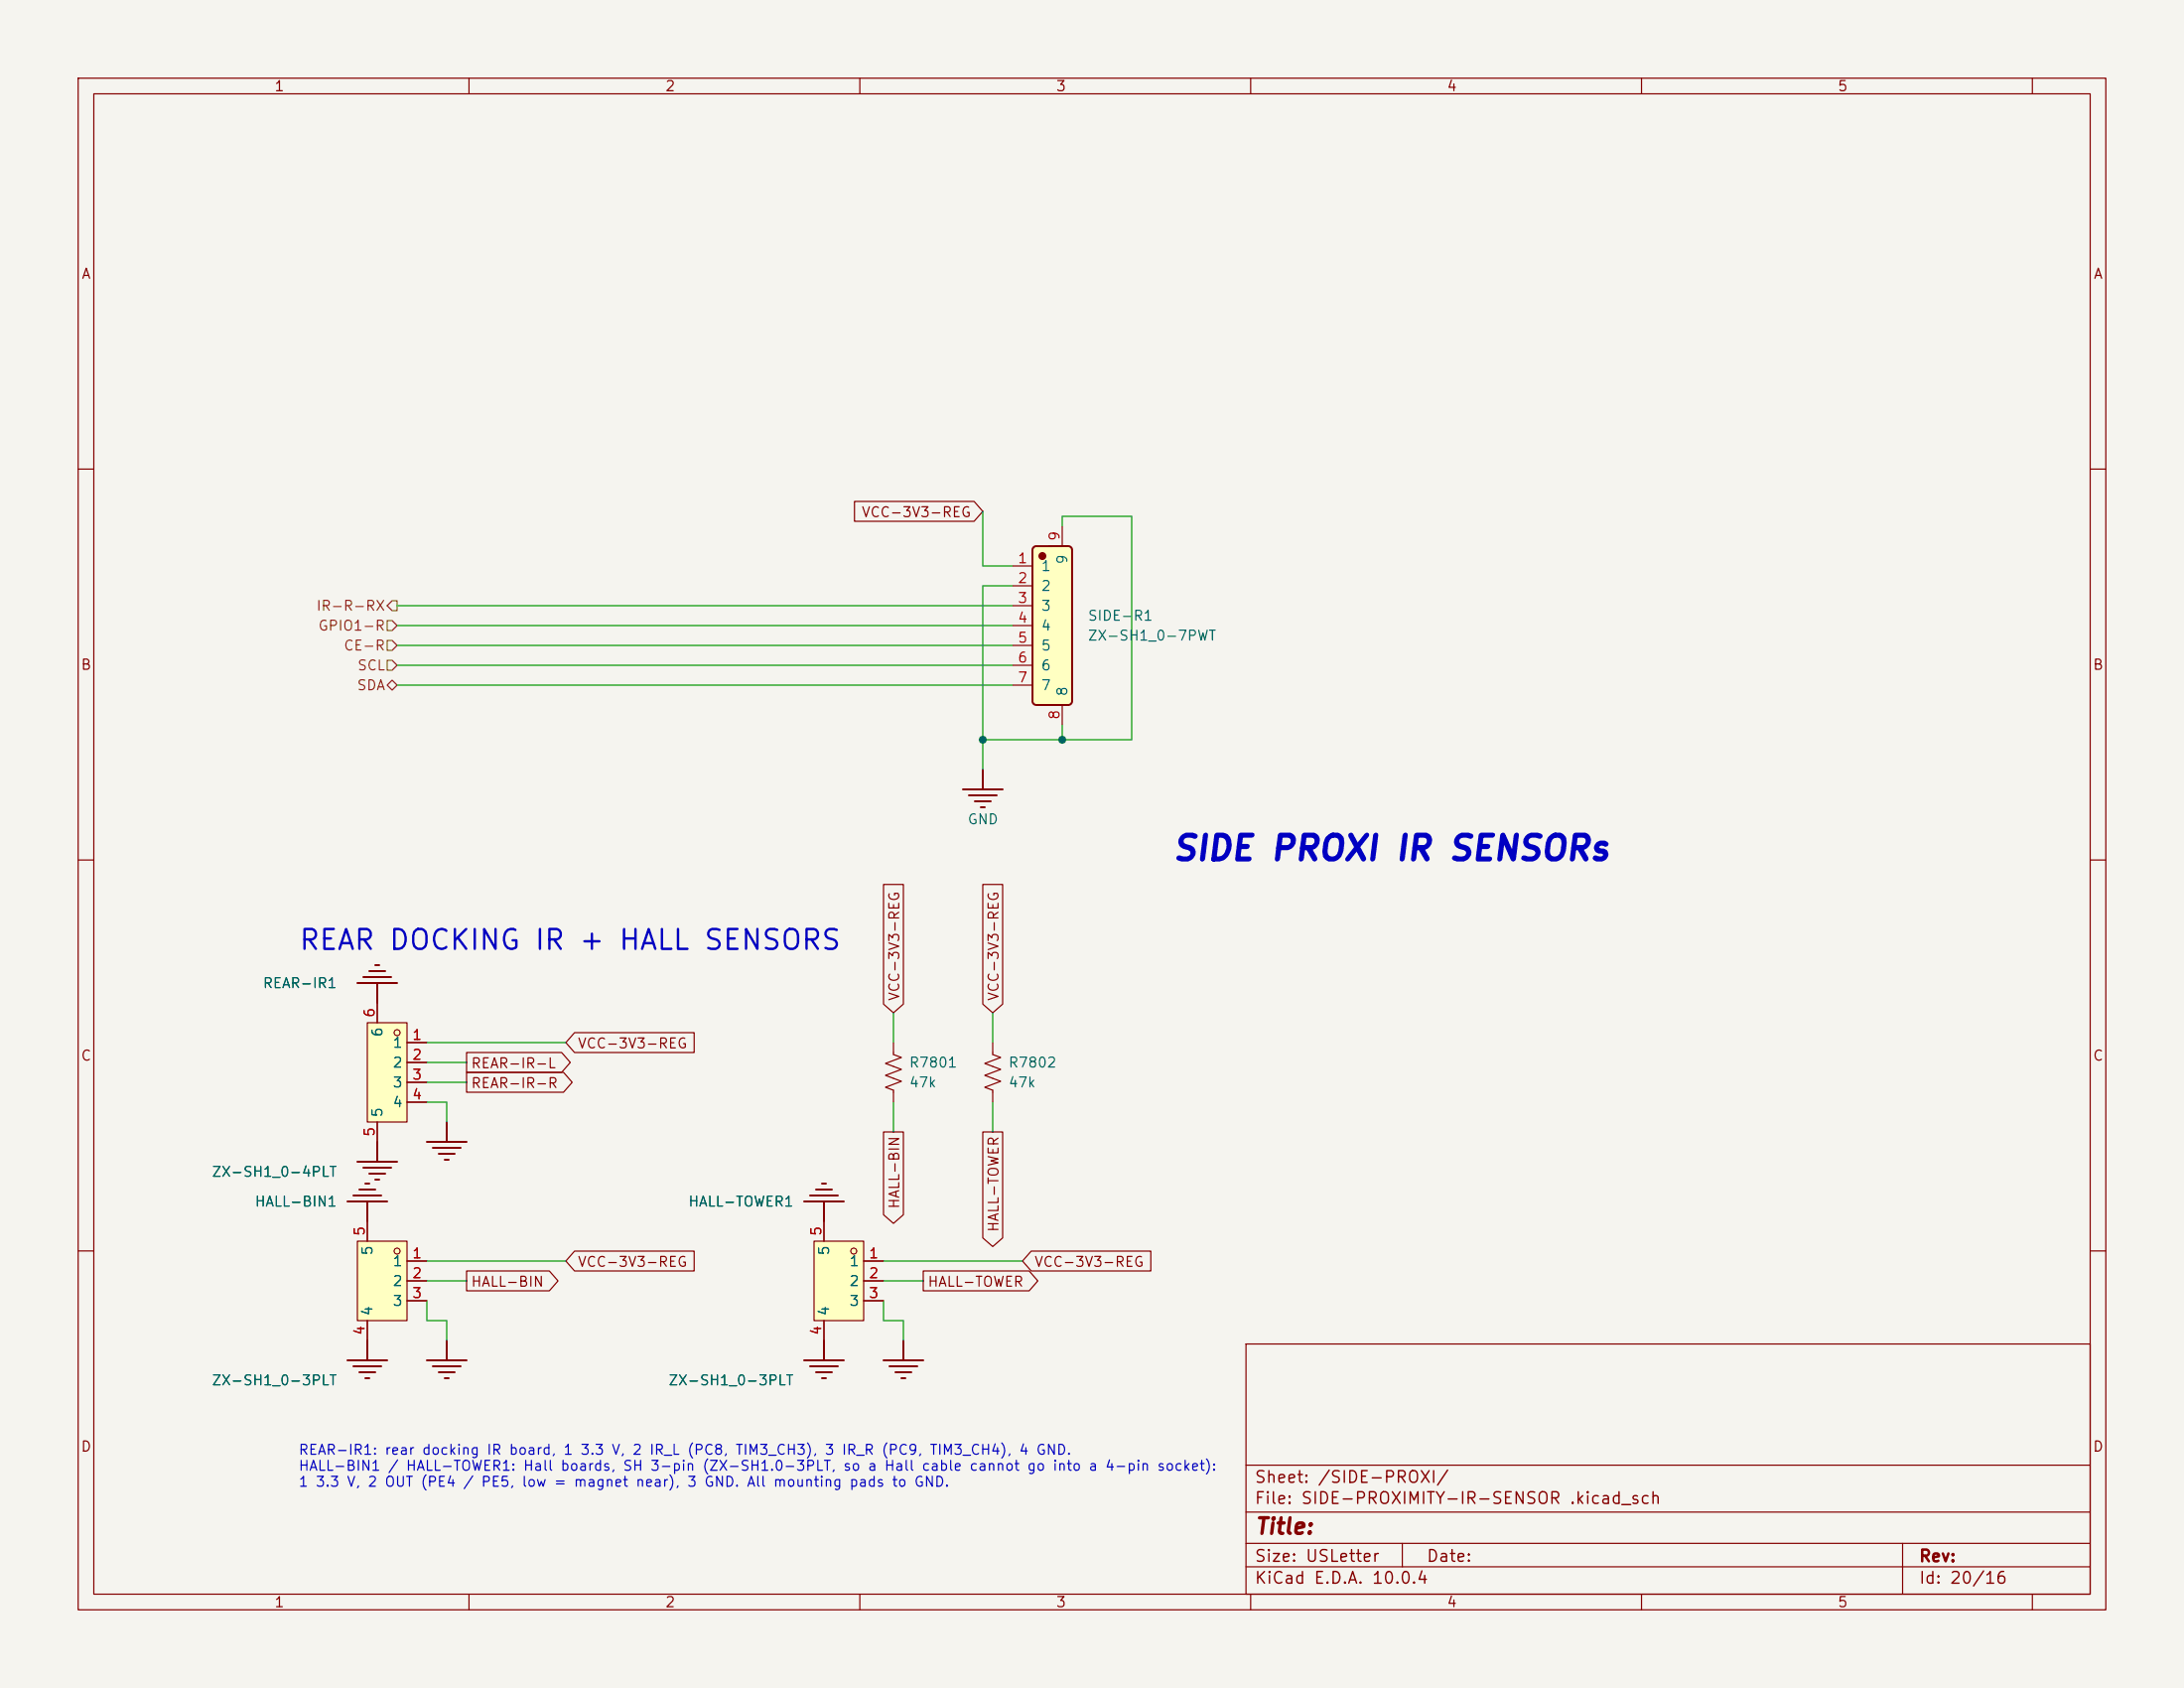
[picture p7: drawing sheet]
(kicad_sch
 (version 20260306)
 (generator "eeschema")
 (generator_version "10.0")
 (paper "USLetter")
 (lib_symbols
  (symbol "oomwoo-kicad-altium-import:GND_POWER_GROUND"
   (power global) (exclude_from_sim no) (in_bom yes) (on_board yes)
   (in_pos_files yes)
   (duplicate_pin_numbers_are_jumpers no)
   (property "Reference" "#PWR" (at 0 0 0) (show_name no) (do_not_autoplace no) (hide yes) (effects (font (size 1.27 1.27))))
   (property "Value" "GND" (at 0 -6.35 0) (show_name no) (do_not_autoplace no) (effects (font (size 1.27 1.27))))
   (property "Footprint" "" (at 0 0 0) (show_name no) (do_not_autoplace no) (hide yes) (effects (font (size 1.27 1.27))))
   (property "Datasheet" "" (at 0 0 0) (show_name no) (do_not_autoplace no) (hide yes) (effects (font (size 1.27 1.27))))
   (property "Description" "Power symbol creates a global label with name 'GND'" (at 0 0 0) (show_name no) (do_not_autoplace no) (hide yes) (effects (font (size 1.27 1.27))))
   (symbol "GND_POWER_GROUND_0_0"
    (polyline (pts (xy -2.54 -2.54) (xy 2.54 -2.54)) (stroke (width 0.254) (type solid)) (fill (type none)))
    (polyline (pts (xy -1.778 -3.302) (xy 1.778 -3.302)) (stroke (width 0.254) (type solid)) (fill (type none)))
    (polyline (pts (xy -1.016 -4.064) (xy 1.016 -4.064)) (stroke (width 0.254) (type solid)) (fill (type none)))
    (polyline (pts (xy -0.254 -4.826) (xy 0.254 -4.826)) (stroke (width 0.254) (type solid)) (fill (type none)))
    (polyline (pts (xy 0 0) (xy 0 -2.54)) (stroke (width 0.254) (type solid)) (fill (type none)))
    (pin power_in line (at 0 0 0) (length 0) (hide yes) (name "GND" (effects (font (size 1.27 1.27)))) (number "" (effects (font (size 1.27 1.27))))))
   (embedded_fonts no))
  (symbol "JLCImport:ZX-SH1_0-7PWT"
   (pin_names
    (offset 1.016)) (exclude_from_sim no) (in_bom yes) (on_board yes)
   (in_pos_files yes)
   (duplicate_pin_numbers_are_jumpers no)
   (property "Reference" "U" (at 0 14.7 0) (show_name no) (do_not_autoplace no) (effects (font (size 1.27 1.27))))
   (property "Value" "ZX-SH1_0-7PWT" (at 0 -14.7 0) (show_name no) (do_not_autoplace no) (effects (font (size 1.27 1.27))))
   (property "Footprint" "JLCImport:ZX-SH1_0-7PWT" (at 0 0 0) (show_name no) (do_not_autoplace no) (hide yes) (effects (font (size 1.27 1.27))))
   (property "Datasheet" "https://www.lcsc.com/datasheet/C7430449.pdf" (at 0 0 0) (show_name no) (do_not_autoplace no) (hide yes) (effects (font (size 1.27 1.27))))
   (property "Description" "JST SH compatible, 1.0 mm pitch, 1x7P, surface mount, right angle (side entry), 2 mounting pads, 1 A 50 V" (at 0 0 0) (show_name no) (do_not_autoplace no) (hide yes) (effects (font (size 1.27 1.27))))
   (property "LCSC" "C7430449" (at 0 0 0) (show_name no) (do_not_autoplace no) (hide yes) (effects (font (size 1.27 1.27))))
   (property "Manufacturer" "Megastar" (at 0 0 0) (show_name no) (do_not_autoplace no) (hide yes) (effects (font (size 1.27 1.27))))
   (property "Manufacturer Part" "ZX-SH1.0-7PWT" (at 0 0 0) (show_name no) (do_not_autoplace no) (hide yes) (effects (font (size 1.27 1.27))))
   (symbol "ZX-SH1_0-7PWT_0_1"
    (circle (center -1.27 8.89) (radius 0.381) (stroke (width 0.254) (type solid)) (fill (type outline)))
    (polyline (pts (xy 2.032 -10.16) (xy 2.1311 -10.1503) (xy 2.2264 -10.1214) (xy 2.3142 -10.0744) (xy 2.3912 -10.0112) (xy 2.4544 -9.9343) (xy 2.5013 -9.8464) (xy 2.5302 -9.7511) (xy 2.54 -9.652) (xy 2.5302 9.7511) (xy 2.5013 9.8464) (xy 2.4544 9.9343) (xy 2.3912 10.0112) (xy 2.3142 10.0744) (xy 2.2264 10.1214) (xy 2.1311 10.1503) (xy 2.032 10.16) (xy -2.1311 10.1503) (xy -2.2264 10.1214) (xy -2.3142 10.0744) (xy -2.3912 10.0112) (xy -2.4544 9.9343) (xy -2.5013 9.8464) (xy -2.5302 9.7511) (xy -2.54 9.652) (xy -2.5302 -9.7511) (xy -2.5013 -9.8464) (xy -2.4544 -9.9343) (xy -2.3912 -10.0112) (xy -2.3142 -10.0744) (xy -2.2264 -10.1214) (xy -2.1311 -10.1503) (xy -2.032 -10.16) (xy 2.032 -10.16)) (stroke (width 0.254) (type solid)) (fill (type background)))
    (pin passive line (at -5.08 7.62 0) (length 2.54) (name "1" (effects (font (size 1.27 1.27)))) (number "1" (effects (font (size 1.27 1.27)))))
    (pin passive line (at -5.08 5.08 0) (length 2.54) (name "2" (effects (font (size 1.27 1.27)))) (number "2" (effects (font (size 1.27 1.27)))))
    (pin passive line (at -5.08 2.54 0) (length 2.54) (name "3" (effects (font (size 1.27 1.27)))) (number "3" (effects (font (size 1.27 1.27)))))
    (pin passive line (at -5.08 0 0) (length 2.54) (name "4" (effects (font (size 1.27 1.27)))) (number "4" (effects (font (size 1.27 1.27)))))
    (pin passive line (at -5.08 -2.54 0) (length 2.54) (name "5" (effects (font (size 1.27 1.27)))) (number "5" (effects (font (size 1.27 1.27)))))
    (pin passive line (at -5.08 -5.08 0) (length 2.54) (name "6" (effects (font (size 1.27 1.27)))) (number "6" (effects (font (size 1.27 1.27)))))
    (pin passive line (at -5.08 -7.62 0) (length 2.54) (name "7" (effects (font (size 1.27 1.27)))) (number "7" (effects (font (size 1.27 1.27)))))
    (pin passive line (at 1.27 -12.7 90) (length 2.54) (name "8" (effects (font (size 1.27 1.27)))) (number "8" (effects (font (size 1.27 1.27)))))
    (pin passive line (at 1.27 12.7 270) (length 2.54) (name "9" (effects (font (size 1.27 1.27)))) (number "9" (effects (font (size 1.27 1.27))))))
   (embedded_fonts no))
  (symbol "JLCImport:ZX-SH1_0-4PLT" (exclude_from_sim no) (in_bom yes) (on_board yes)
   (in_pos_files yes)
   (duplicate_pin_numbers_are_jumpers no)
   (property "Reference" "U" (at 0 13.97 0) (show_name no) (do_not_autoplace no) (effects (font (size 1.27 1.27))))
   (property "Value" "ZX-SH1_0-4PLT" (at 0 -13.97 0) (show_name no) (do_not_autoplace no) (effects (font (size 1.27 1.27))))
   (property "Footprint" "JLCImport:ZX-SH1_0-4PLT" (at 0 -16.51 0) (show_name no) (do_not_autoplace no) (hide yes) (effects (font (size 1.27 1.27))))
   (property "Datasheet" "https://www.lcsc.com/datasheet/C7430453.pdf" (at 0 -19.05 0) (show_name no) (do_not_autoplace no) (hide yes) (effects (font (size 1.27 1.27))))
   (property "Description" "JST SH compatible 1.0 mm 1x4P, SMD vertical (top entry), 2 mounting pads (5, 6)" (at 0 0 0) (show_name no) (do_not_autoplace no) (hide yes) (effects (font (size 1.27 1.27))))
   (property "Manufacturer" "Megastar" (at 0 -21.59 0) (show_name no) (do_not_autoplace no) (hide yes) (effects (font (size 1.27 1.27))))
   (property "Manufacturer Part" "ZX-SH1.0-4PLT" (at 0 -24.13 0) (show_name no) (do_not_autoplace no) (hide yes) (effects (font (size 1.27 1.27))))
   (property "LCSC" "C7430453" (at 0 -26.67 0) (show_name no) (do_not_autoplace no) (hide yes) (effects (font (size 1.27 1.27))))
   (symbol "ZX-SH1_0-4PLT_0_1"
    (rectangle (start -1.27 6.35) (end 3.81 -6.35) (stroke (width 0) (type default)) (fill (type background)))
    (circle (center 0 5.08) (radius 0.38) (stroke (width 0) (type default)) (fill (type none)))
    (pin passive line (at -3.81 3.81 0) (length 2.54) (name "1" (effects (font (size 1.27 1.27)))) (number "1" (effects (font (size 1.27 1.27)))))
    (pin passive line (at -3.81 1.27 0) (length 2.54) (name "2" (effects (font (size 1.27 1.27)))) (number "2" (effects (font (size 1.27 1.27)))))
    (pin passive line (at -3.81 -1.27 0) (length 2.54) (name "3" (effects (font (size 1.27 1.27)))) (number "3" (effects (font (size 1.27 1.27)))))
    (pin passive line (at -3.81 -3.81 0) (length 2.54) (name "4" (effects (font (size 1.27 1.27)))) (number "4" (effects (font (size 1.27 1.27)))))
    (pin passive line (at 2.54 -8.89 90) (length 2.54) (name "5" (effects (font (size 1.27 1.27)))) (number "5" (effects (font (size 1.27 1.27)))))
    (pin passive line (at 2.54 8.89 270) (length 2.54) (name "6" (effects (font (size 1.27 1.27)))) (number "6" (effects (font (size 1.27 1.27))))))
   (embedded_fonts no))
  (symbol "Device:R_US"
   (pin_numbers (hide yes))
   (pin_names
    (offset 0)) (exclude_from_sim no) (in_bom yes) (on_board yes)
   (in_pos_files yes)
   (duplicate_pin_numbers_are_jumpers no)
   (property "Reference" "R" (at 2.54 0 90) (show_name no) (do_not_autoplace no) (effects (font (size 1.27 1.27))))
   (property "Value" "R_US" (at -2.54 0 90) (show_name no) (do_not_autoplace no) (effects (font (size 1.27 1.27))))
   (property "Footprint" "" (at 1.016 -0.254 90) (show_name no) (do_not_autoplace no) (hide yes) (effects (font (size 1.27 1.27))))
   (property "Datasheet" "" (at 0 0 0) (show_name no) (do_not_autoplace no) (hide yes) (effects (font (size 1.27 1.27))))
   (property "Description" "Resistor, US symbol" (at 0 0 0) (show_name no) (do_not_autoplace no) (hide yes) (effects (font (size 1.27 1.27))))
   (symbol "R_US_0_1"
    (polyline (pts (xy 0 2.286) (xy 0 2.54)) (stroke (width 0) (type default)) (fill (type none)))
    (polyline (pts (xy 0 2.286) (xy 1.016 1.905) (xy 0 1.524) (xy -1.016 1.143) (xy 0 0.762)) (stroke (width 0) (type default)) (fill (type none)))
    (polyline (pts (xy 0 0.762) (xy 1.016 0.381) (xy 0 0) (xy -1.016 -0.381) (xy 0 -0.762)) (stroke (width 0) (type default)) (fill (type none)))
    (polyline (pts (xy 0 -0.762) (xy 1.016 -1.143) (xy 0 -1.524) (xy -1.016 -1.905) (xy 0 -2.286)) (stroke (width 0) (type default)) (fill (type none)))
    (polyline (pts (xy 0 -2.286) (xy 0 -2.54)) (stroke (width 0) (type default)) (fill (type none))))
   (symbol "R_US_1_1"
    (pin passive line (at 0 3.81 270) (length 1.27) (name "" (effects (font (size 1.27 1.27)))) (number "1" (effects (font (size 1.27 1.27)))))
    (pin passive line (at 0 -3.81 90) (length 1.27) (name "" (effects (font (size 1.27 1.27)))) (number "2" (effects (font (size 1.27 1.27))))))
   (embedded_fonts no))
  (symbol "JLCImport:ZX-SH1_0-3PLT" (exclude_from_sim no) (in_bom yes) (on_board yes)
   (in_pos_files yes)
   (duplicate_pin_numbers_are_jumpers no)
   (property "Reference" "U" (at 0 12.7 0) (show_name no) (do_not_autoplace no) (effects (font (size 1.27 1.27))))
   (property "Value" "ZX-SH1_0-3PLT" (at 0 -12.7 0) (show_name no) (do_not_autoplace no) (effects (font (size 1.27 1.27))))
   (property "Footprint" "JLCImport:ZX-SH1_0-3PLT" (at 0 -15.24 0) (show_name no) (do_not_autoplace no) (hide yes) (effects (font (size 1.27 1.27))))
   (property "Datasheet" "https://www.lcsc.com/datasheet/C7430452.pdf" (at 0 -17.78 0) (show_name no) (do_not_autoplace no) (hide yes) (effects (font (size 1.27 1.27))))
   (property "Description" "JST SH compatible 1.0 mm 1x3P, SMD vertical (top entry), 2 mounting pads (4, 5)" (at 0 0 0) (show_name no) (do_not_autoplace no) (hide yes) (effects (font (size 1.27 1.27))))
   (property "Manufacturer" "Megastar" (at 0 -20.32 0) (show_name no) (do_not_autoplace no) (hide yes) (effects (font (size 1.27 1.27))))
   (property "Manufacturer Part" "ZX-SH1.0-3PLT" (at 0 -22.86 0) (show_name no) (do_not_autoplace no) (hide yes) (effects (font (size 1.27 1.27))))
   (property "LCSC" "C7430452" (at 0 -25.4 0) (show_name no) (do_not_autoplace no) (hide yes) (effects (font (size 1.27 1.27))))
   (symbol "ZX-SH1_0-3PLT_0_1"
    (rectangle (start -1.27 5.08) (end 5.08 -5.08) (stroke (width 0) (type default)) (fill (type background)))
    (circle (center 0 3.81) (radius 0.38) (stroke (width 0) (type default)) (fill (type none)))
    (pin passive line (at -3.81 2.54 0) (length 2.54) (name "1" (effects (font (size 1.27 1.27)))) (number "1" (effects (font (size 1.27 1.27)))))
    (pin passive line (at -3.81 0 0) (length 2.54) (name "2" (effects (font (size 1.27 1.27)))) (number "2" (effects (font (size 1.27 1.27)))))
    (pin passive line (at -3.81 -2.54 0) (length 2.54) (name "3" (effects (font (size 1.27 1.27)))) (number "3" (effects (font (size 1.27 1.27)))))
    (pin passive line (at 3.81 -7.62 90) (length 2.54) (name "4" (effects (font (size 1.27 1.27)))) (number "4" (effects (font (size 1.27 1.27)))))
    (pin passive line (at 3.81 7.62 270) (length 2.54) (name "5" (effects (font (size 1.27 1.27)))) (number "5" (effects (font (size 1.27 1.27))))))
   (embedded_fonts no)))
 (text "SIDE PROXI IR SENSORs"
  (exclude_from_sim no)
  (at 149.86 110.49 0)
  (effects (font (size 3.048 3.048) (thickness 0.6096)
    (bold yes)
    (italic yes)) (justify left bottom)))
 (junction
  (at 135.89 94.615)
  (diameter 0)
  (color 0 0 0 0))
 (junction
  (at 125.73 94.615)
  (diameter 0)
  (color 0 0 0 0))
 (wire
  (pts (xy 135.89 66.04) (xy 144.78 66.04))
  (stroke (width 0) (type default)))
 (wire
  (pts (xy 135.89 94.615) (xy 125.73 94.615))
  (stroke (width 0) (type default)))
 (wire
  (pts (xy 50.8 80.01) (xy 129.54 80.01))
  (stroke (width 0) (type default)))
 (wire
  (pts (xy 50.8 85.09) (xy 99.695 85.09))
  (stroke (width 0) (type default)))
 (wire
  (pts (xy 144.78 66.04) (xy 144.78 94.615))
  (stroke (width 0) (type default)))
 (wire
  (pts (xy 144.78 94.615) (xy 135.89 94.615))
  (stroke (width 0) (type default)))
 (wire
  (pts (xy 50.8 77.47) (xy 129.54 77.47))
  (stroke (width 0) (type default)))
 (wire
  (pts (xy 125.73 65.405) (xy 125.73 72.39))
  (stroke (width 0) (type default)))
 (wire
  (pts (xy 50.8 87.63) (xy 96.52 87.63))
  (stroke (width 0) (type default)))
 (wire
  (pts (xy 129.54 74.93) (xy 125.73 74.93))
  (stroke (width 0) (type default)))
 (wire
  (pts (xy 50.8 82.55) (xy 129.54 82.55))
  (stroke (width 0) (type default)))
 (wire
  (pts (xy 135.89 92.71) (xy 135.89 94.615))
  (stroke (width 0) (type default)))
 (wire
  (pts (xy 135.89 66.04) (xy 135.89 67.31))
  (stroke (width 0) (type default)))
 (wire
  (pts (xy 125.73 72.39) (xy 129.54 72.39))
  (stroke (width 0) (type default)))
 (wire
  (pts (xy 125.73 74.93) (xy 125.73 94.615))
  (stroke (width 0) (type default)))
 (wire
  (pts (xy 99.695 85.09) (xy 129.54 85.09))
  (stroke (width 0) (type default)))
 (wire
  (pts (xy 96.52 87.63) (xy 129.54 87.63))
  (stroke (width 0) (type default)))
 (wire
  (pts (xy 125.73 94.615) (xy 125.73 98.425))
  (stroke (width 0) (type default)))
 (global_label "VCC-3V3-REG"
  (shape input)
  (at 125.73 65.405 180)
  (fields_autoplaced yes)
  (effects (font (size 1.27 1.27)) (justify right))
  (property "Intersheetrefs" "${INTERSHEET_REFS}" (at 108.7748 65.405 0) (hide yes) (show_name no) (do_not_autoplace no) (effects (font (size 1.27 1.27)) (justify right))))
 (hierarchical_label "IR-R-RX"
  (shape output)
  (at 50.8 77.47 180)
  (effects (font (size 1.27 1.27)) (justify right)))
 (hierarchical_label "SCL"
  (shape input)
  (at 50.8 85.09 180)
  (effects (font (size 1.27 1.27)) (justify right)))
 (hierarchical_label "CE-R"
  (shape input)
  (at 50.8 82.55 180)
  (effects (font (size 1.27 1.27)) (justify right)))
 (hierarchical_label "GPIO1-R"
  (shape input)
  (at 50.8 80.01 180)
  (effects (font (size 1.27 1.27)) (justify right)))
 (hierarchical_label "SDA"
  (shape bidirectional)
  (at 50.8 87.63 180)
  (effects (font (size 1.27 1.27)) (justify right)))
 (symbol
  (lib_id "oomwoo-kicad-altium-import:GND_POWER_GROUND")
  (at 125.73 98.425 0)
  (unit 1)
  (body_style 1)
  (exclude_from_sim no)
  (in_bom yes)
  (on_board yes)
  (in_pos_files yes)
  (dnp no)
  (property "Reference" "#PWR0115" (at 125.73 98.425 0) (hide yes) (show_name no) (do_not_autoplace no) (effects (font (size 1.27 1.27))))
  (property "Value" "GND" (at 125.73 104.775 0) (show_name no) (do_not_autoplace no) (effects (font (size 1.27 1.27))))
  (property "Footprint" "" (at 125.73 98.425 0) (show_name no) (do_not_autoplace no) (effects (font (size 1.27 1.27))))
  (property "Datasheet" "" (at 125.73 98.425 0) (show_name no) (do_not_autoplace no) (effects (font (size 1.27 1.27))))
  (property "Description" "" (at 125.73 98.425 0) (show_name no) (do_not_autoplace no) (effects (font (size 1.27 1.27))))
  (pin ""))
 (symbol
  (lib_id "JLCImport:ZX-SH1_0-7PWT")
  (at 134.62 80.01 0)
  (unit 1)
  (body_style 1)
  (exclude_from_sim no)
  (in_bom yes)
  (on_board yes)
  (in_pos_files yes)
  (dnp no)
  (fields_autoplaced yes)
  (property "Reference" "SIDE-R1" (at 139.065 78.7399 0) (show_name no) (do_not_autoplace no) (effects (font (size 1.27 1.27)) (justify left)))
  (property "Value" "ZX-SH1_0-7PWT" (at 139.065 81.2799 0) (show_name no) (do_not_autoplace no) (effects (font (size 1.27 1.27)) (justify left)))
  (property "Footprint" "JLCImport:ZX-SH1_0-7PWT" (at 134.62 80.01 0) (hide yes) (show_name no) (do_not_autoplace no) (effects (font (size 1.27 1.27))))
  (property "Datasheet" "https://www.lcsc.com/datasheet/C7430449.pdf" (at 134.62 80.01 0) (hide yes) (show_name no) (do_not_autoplace no) (effects (font (size 1.27 1.27))))
  (property "Description" "JST SH compatible 1.0 mm 1x7P, SMD right angle; to the side sensor board (J8401)" (at 134.62 80.01 0) (hide yes) (show_name no) (do_not_autoplace no) (effects (font (size 1.27 1.27))))
  (property "LCSC" "C7430449" (at 134.62 80.01 0) (hide yes) (show_name no) (do_not_autoplace no) (effects (font (size 1.27 1.27))))
  (property "Manufacturer" "Megastar" (at 134.62 80.01 0) (hide yes) (show_name no) (do_not_autoplace no) (effects (font (size 1.27 1.27))))
  (property "Manufacturer Part" "ZX-SH1.0-7PWT" (at 134.62 80.01 0) (hide yes) (show_name no) (do_not_autoplace no) (effects (font (size 1.27 1.27))))
  (property "CLASSNAME" "" (at 134.62 80.01 0) (hide yes) (show_name no) (do_not_autoplace no) (effects (font (size 1.27 1.27))))
  (property "C_VOLTAGE" "" (at 134.62 80.01 0) (hide yes) (show_name no) (do_not_autoplace no) (effects (font (size 1.27 1.27))))
  (property "DC RESISTOR" "" (at 134.62 80.01 0) (hide yes) (show_name no) (do_not_autoplace no) (effects (font (size 1.27 1.27))))
  (property "DIELECTRIC" "" (at 134.62 80.01 0) (hide yes) (show_name no) (do_not_autoplace no) (effects (font (size 1.27 1.27))))
  (property "IC" "" (at 134.62 80.01 0) (hide yes) (show_name no) (do_not_autoplace no) (effects (font (size 1.27 1.27))))
  (property "ID" "" (at 134.62 80.01 0) (hide yes) (show_name no) (do_not_autoplace no) (effects (font (size 1.27 1.27))))
  (property "ID_MAX" "" (at 134.62 80.01 0) (hide yes) (show_name no) (do_not_autoplace no) (effects (font (size 1.27 1.27))))
  (property "IRMS" "" (at 134.62 80.01 0) (hide yes) (show_name no) (do_not_autoplace no) (effects (font (size 1.27 1.27))))
  (property "ISAT" "" (at 134.62 80.01 0) (hide yes) (show_name no) (do_not_autoplace no) (effects (font (size 1.27 1.27))))
  (property "MANUFACTURER PART NUMBER" "" (at 134.62 80.01 0) (hide yes) (show_name no) (do_not_autoplace no) (effects (font (size 1.27 1.27))))
  (property "NUMBER" "" (at 134.62 80.01 0) (hide yes) (show_name no) (do_not_autoplace no) (effects (font (size 1.27 1.27))))
  (property "OPTION" "" (at 134.62 80.01 0) (hide yes) (show_name no) (do_not_autoplace no) (effects (font (size 1.27 1.27))))
  (property "OPTIONAL" "" (at 134.62 80.01 0) (hide yes) (show_name no) (do_not_autoplace no) (effects (font (size 1.27 1.27))))
  (property "PC" "" (at 134.62 80.01 0) (hide yes) (show_name no) (do_not_autoplace no) (effects (font (size 1.27 1.27))))
  (property "PD" "" (at 134.62 80.01 0) (hide yes) (show_name no) (do_not_autoplace no) (effects (font (size 1.27 1.27))))
  (property "RESONACE FREQUENCY" "" (at 134.62 80.01 0) (hide yes) (show_name no) (do_not_autoplace no) (effects (font (size 1.27 1.27))))
  (property "SPLIT_INST" "" (at 134.62 80.01 0) (hide yes) (show_name no) (do_not_autoplace no) (effects (font (size 1.27 1.27))))
  (property "SWAP_INFO" "" (at 134.62 80.01 0) (hide yes) (show_name no) (do_not_autoplace no) (effects (font (size 1.27 1.27))))
  (property "TOLERANCE" "" (at 134.62 80.01 0) (hide yes) (show_name no) (do_not_autoplace no) (effects (font (size 1.27 1.27))))
  (property "VCEO" "" (at 134.62 80.01 0) (hide yes) (show_name no) (do_not_autoplace no) (effects (font (size 1.27 1.27))))
  (property "VDS" "" (at 134.62 80.01 0) (hide yes) (show_name no) (do_not_autoplace no) (effects (font (size 1.27 1.27))))
  (property "VGS" "" (at 134.62 80.01 0) (hide yes) (show_name no) (do_not_autoplace no) (effects (font (size 1.27 1.27))))
  (property "VGSTH" "" (at 134.62 80.01 0) (hide yes) (show_name no) (do_not_autoplace no) (effects (font (size 1.27 1.27))))
  (property "VOLTAGE" "" (at 134.62 80.01 0) (hide yes) (show_name no) (do_not_autoplace no) (effects (font (size 1.27 1.27))))
  (property "WATTAGE" "" (at 134.62 80.01 0) (hide yes) (show_name no) (do_not_autoplace no) (effects (font (size 1.27 1.27))))
  (property "Arrow Part Number" "" (at 134.62 80.01 0) (hide yes) (show_name no) (do_not_autoplace no) (effects (font (size 1.27 1.27))))
  (property "Arrow Price/Stock" "" (at 134.62 80.01 0) (hide yes) (show_name no) (do_not_autoplace no) (effects (font (size 1.27 1.27))))
  (property "Comment" "" (at 134.62 80.01 0) (hide yes) (show_name no) (do_not_autoplace no) (effects (font (size 1.27 1.27))))
  (property "Height" "" (at 134.62 80.01 0) (hide yes) (show_name no) (do_not_autoplace no) (effects (font (size 1.27 1.27))))
  (property "Manufacturer_Name" "" (at 134.62 80.01 0) (hide yes) (show_name no) (do_not_autoplace no) (effects (font (size 1.27 1.27))))
  (property "Mouser Part Number" "" (at 134.62 80.01 0) (hide yes) (show_name no) (do_not_autoplace no) (effects (font (size 1.27 1.27))))
  (property "Mouser Price/Stock" "" (at 134.62 80.01 0) (hide yes) (show_name no) (do_not_autoplace no) (effects (font (size 1.27 1.27))))
  (pin "8")
  (pin "5")
  (pin "6")
  (pin "9")
  (pin "7")
  (pin "2")
  (pin "1")
  (pin "3")
  (pin "4"))
 (symbol
  (lib_id "JLCImport:ZX-SH1_0-4PLT")
  (at 50.8 137.16 0)
  (mirror y)
  (unit 1)
  (body_style 1)
  (exclude_from_sim no)
  (in_bom yes)
  (on_board yes)
  (in_pos_files yes)
  (dnp no)
  (property "Reference" "REAR-IR1" (at 43.18 125.73 0) (show_name no) (do_not_autoplace no) (effects (font (size 1.27 1.27)) (justify left)))
  (property "Value" "ZX-SH1_0-4PLT" (at 43.18 149.86 0) (show_name no) (do_not_autoplace no) (effects (font (size 1.27 1.27)) (justify left)))
  (property "Footprint" "JLCImport:ZX-SH1_0-4PLT" (at 50.8 137.16 0) (hide yes) (show_name no) (do_not_autoplace no) (effects (font (size 1.27 1.27))))
  (property "Datasheet" "" (at 50.8 137.16 0) (hide yes) (show_name no) (do_not_autoplace no) (effects (font (size 1.27 1.27))))
  (property "Description" "JST SH compatible 1.0 mm 1x4P, SMD vertical; to the rear docking IR board (J8601)" (at 50.8 137.16 0) (hide yes) (show_name no) (do_not_autoplace no) (effects (font (size 1.27 1.27))))
  (property "LCSC" "C7430453" (at 50.8 137.16 0) (hide yes) (show_name no) (do_not_autoplace no) (effects (font (size 1.27 1.27))))
  (pin "1")
  (pin "2")
  (pin "3")
  (pin "4")
  (pin "5")
  (pin "6"))
 (wire
  (pts (xy 54.61 133.35) (xy 72.39 133.35))
  (stroke (width 0) (type default)))
 (global_label "VCC-3V3-REG"
  (shape input)
  (at 72.39 133.35 0)
  (fields_autoplaced yes)
  (effects (font (size 1.27 1.27)) (justify left))
  (property "Intersheetrefs" "${INTERSHEET_REFS}" (at 72.39 133.35 0) (hide yes) (show_name no) (do_not_autoplace no) (effects (font (size 1.27 1.27)) (justify left))))
 (wire
  (pts (xy 54.61 135.89) (xy 59.69 135.89))
  (stroke (width 0) (type default)))
 (global_label "REAR-IR-L"
  (shape output)
  (at 59.69 135.89 0)
  (fields_autoplaced yes)
  (effects (font (size 1.27 1.27)) (justify left))
  (property "Intersheetrefs" "${INTERSHEET_REFS}" (at 59.69 135.89 0) (hide yes) (show_name no) (do_not_autoplace no) (effects (font (size 1.27 1.27)) (justify left))))
 (wire
  (pts (xy 54.61 138.43) (xy 59.69 138.43))
  (stroke (width 0) (type default)))
 (global_label "REAR-IR-R"
  (shape output)
  (at 59.69 138.43 0)
  (fields_autoplaced yes)
  (effects (font (size 1.27 1.27)) (justify left))
  (property "Intersheetrefs" "${INTERSHEET_REFS}" (at 59.69 138.43 0) (hide yes) (show_name no) (do_not_autoplace no) (effects (font (size 1.27 1.27)) (justify left))))
 (wire
  (pts (xy 54.61 140.97) (xy 57.15 140.97))
  (stroke (width 0) (type default)))
 (wire
  (pts (xy 57.15 140.97) (xy 57.15 143.51))
  (stroke (width 0) (type default)))
 (symbol
  (lib_id "oomwoo-kicad-altium-import:GND_POWER_GROUND")
  (at 57.15 143.51 0)
  (unit 1)
  (body_style 1)
  (exclude_from_sim no)
  (in_bom yes)
  (on_board yes)
  (in_pos_files yes)
  (dnp no)
  (property "Reference" "#PWR07801" (at 57.15 149.86 0) (hide yes) (show_name no) (do_not_autoplace no) (effects (font (size 1.27 1.27))))
  (property "Value" "GND" (at 57.15 149.86 0) (hide yes) (show_name no) (do_not_autoplace no) (effects (font (size 1.27 1.27))))
  (property "Footprint" "" (at 57.15 143.51 0) (hide yes) (show_name no) (do_not_autoplace no) (effects (font (size 1.27 1.27))))
  (property "Datasheet" "" (at 57.15 143.51 0) (hide yes) (show_name no) (do_not_autoplace no) (effects (font (size 1.27 1.27))))
  (property "Description" "" (at 57.15 143.51 0) (hide yes) (show_name no) (do_not_autoplace no) (effects (font (size 1.27 1.27))))
  (pin ""))
 (wire
  (pts (xy 54.61 161.29) (xy 72.39 161.29))
  (stroke (width 0) (type default)))
 (global_label "VCC-3V3-REG"
  (shape input)
  (at 72.39 161.29 0)
  (fields_autoplaced yes)
  (effects (font (size 1.27 1.27)) (justify left))
  (property "Intersheetrefs" "${INTERSHEET_REFS}" (at 72.39 161.29 0) (hide yes) (show_name no) (do_not_autoplace no) (effects (font (size 1.27 1.27)) (justify left))))
 (wire
  (pts (xy 54.61 163.83) (xy 59.69 163.83))
  (stroke (width 0) (type default)))
 (global_label "HALL-BIN"
  (shape output)
  (at 59.69 163.83 0)
  (fields_autoplaced yes)
  (effects (font (size 1.27 1.27)) (justify left))
  (property "Intersheetrefs" "${INTERSHEET_REFS}" (at 59.69 163.83 0) (hide yes) (show_name no) (do_not_autoplace no) (effects (font (size 1.27 1.27)) (justify left))))
 (wire
  (pts (xy 54.61 168.91) (xy 57.15 168.91))
  (stroke (width 0) (type default)))
 (wire
  (pts (xy 57.15 168.91) (xy 57.15 171.45))
  (stroke (width 0) (type default)))
 (symbol
  (lib_id "oomwoo-kicad-altium-import:GND_POWER_GROUND")
  (at 57.15 171.45 0)
  (unit 1)
  (body_style 1)
  (exclude_from_sim no)
  (in_bom yes)
  (on_board yes)
  (in_pos_files yes)
  (dnp no)
  (property "Reference" "#PWR07802" (at 57.15 177.8 0) (hide yes) (show_name no) (do_not_autoplace no) (effects (font (size 1.27 1.27))))
  (property "Value" "GND" (at 57.15 177.8 0) (hide yes) (show_name no) (do_not_autoplace no) (effects (font (size 1.27 1.27))))
  (property "Footprint" "" (at 57.15 171.45 0) (hide yes) (show_name no) (do_not_autoplace no) (effects (font (size 1.27 1.27))))
  (property "Datasheet" "" (at 57.15 171.45 0) (hide yes) (show_name no) (do_not_autoplace no) (effects (font (size 1.27 1.27))))
  (property "Description" "" (at 57.15 171.45 0) (hide yes) (show_name no) (do_not_autoplace no) (effects (font (size 1.27 1.27))))
  (pin ""))
 (wire
  (pts (xy 113.03 161.29) (xy 130.81 161.29))
  (stroke (width 0) (type default)))
 (global_label "VCC-3V3-REG"
  (shape input)
  (at 130.81 161.29 0)
  (fields_autoplaced yes)
  (effects (font (size 1.27 1.27)) (justify left))
  (property "Intersheetrefs" "${INTERSHEET_REFS}" (at 130.81 161.29 0) (hide yes) (show_name no) (do_not_autoplace no) (effects (font (size 1.27 1.27)) (justify left))))
 (wire
  (pts (xy 113.03 163.83) (xy 118.11 163.83))
  (stroke (width 0) (type default)))
 (global_label "HALL-TOWER"
  (shape output)
  (at 118.11 163.83 0)
  (fields_autoplaced yes)
  (effects (font (size 1.27 1.27)) (justify left))
  (property "Intersheetrefs" "${INTERSHEET_REFS}" (at 118.11 163.83 0) (hide yes) (show_name no) (do_not_autoplace no) (effects (font (size 1.27 1.27)) (justify left))))
 (wire
  (pts (xy 113.03 168.91) (xy 115.57 168.91))
  (stroke (width 0) (type default)))
 (wire
  (pts (xy 115.57 168.91) (xy 115.57 171.45))
  (stroke (width 0) (type default)))
 (symbol
  (lib_id "oomwoo-kicad-altium-import:GND_POWER_GROUND")
  (at 115.57 171.45 0)
  (unit 1)
  (body_style 1)
  (exclude_from_sim no)
  (in_bom yes)
  (on_board yes)
  (in_pos_files yes)
  (dnp no)
  (property "Reference" "#PWR07803" (at 115.57 177.8 0) (hide yes) (show_name no) (do_not_autoplace no) (effects (font (size 1.27 1.27))))
  (property "Value" "GND" (at 115.57 177.8 0) (hide yes) (show_name no) (do_not_autoplace no) (effects (font (size 1.27 1.27))))
  (property "Footprint" "" (at 115.57 171.45 0) (hide yes) (show_name no) (do_not_autoplace no) (effects (font (size 1.27 1.27))))
  (property "Datasheet" "" (at 115.57 171.45 0) (hide yes) (show_name no) (do_not_autoplace no) (effects (font (size 1.27 1.27))))
  (property "Description" "" (at 115.57 171.45 0) (hide yes) (show_name no) (do_not_autoplace no) (effects (font (size 1.27 1.27))))
  (pin ""))
 (symbol
  (lib_id "Device:R_US")
  (at 114.3 137.16 0)
  (unit 1)
  (body_style 1)
  (exclude_from_sim no)
  (in_bom yes)
  (on_board yes)
  (in_pos_files yes)
  (dnp no)
  (property "Reference" "R7801" (at 116.205 135.89 0) (show_name no) (do_not_autoplace no) (effects (font (size 1.27 1.27)) (justify left)))
  (property "Value" "47k" (at 116.205 138.43 0) (show_name no) (do_not_autoplace no) (effects (font (size 1.27 1.27)) (justify left)))
  (property "Footprint" "Resistor_SMD:R_0603_1608Metric" (at 114.3 137.16 0) (hide yes) (show_name no) (do_not_autoplace no) (effects (font (size 1.27 1.27))))
  (property "Datasheet" "" (at 114.3 137.16 0) (hide yes) (show_name no) (do_not_autoplace no) (effects (font (size 1.27 1.27))))
  (property "Description" "Hall output pull-up (works with open-drain or push-pull Hall switches)" (at 114.3 137.16 0) (hide yes) (show_name no) (do_not_autoplace no) (effects (font (size 1.27 1.27))))
  (property "LCSC" "C2907042" (at 114.3 137.16 0) (hide yes) (show_name no) (do_not_autoplace no) (effects (font (size 1.27 1.27))))
  (pin "1")
  (pin "2"))
 (wire
  (pts (xy 114.3 133.35) (xy 114.3 129.54))
  (stroke (width 0) (type default)))
 (global_label "VCC-3V3-REG"
  (shape input)
  (at 114.3 129.54 90)
  (fields_autoplaced yes)
  (effects (font (size 1.27 1.27)) (justify left))
  (property "Intersheetrefs" "${INTERSHEET_REFS}" (at 114.3 129.54 90) (hide yes) (show_name no) (do_not_autoplace no) (effects (font (size 1.27 1.27)) (justify left))))
 (wire
  (pts (xy 114.3 140.97) (xy 114.3 144.78))
  (stroke (width 0) (type default)))
 (global_label "HALL-BIN"
  (shape output)
  (at 114.3 144.78 270)
  (fields_autoplaced yes)
  (effects (font (size 1.27 1.27)) (justify right))
  (property "Intersheetrefs" "${INTERSHEET_REFS}" (at 114.3 144.78 270) (hide yes) (show_name no) (do_not_autoplace no) (effects (font (size 1.27 1.27)) (justify right))))
 (symbol
  (lib_id "Device:R_US")
  (at 127 137.16 0)
  (unit 1)
  (body_style 1)
  (exclude_from_sim no)
  (in_bom yes)
  (on_board yes)
  (in_pos_files yes)
  (dnp no)
  (property "Reference" "R7802" (at 128.905 135.89 0) (show_name no) (do_not_autoplace no) (effects (font (size 1.27 1.27)) (justify left)))
  (property "Value" "47k" (at 128.905 138.43 0) (show_name no) (do_not_autoplace no) (effects (font (size 1.27 1.27)) (justify left)))
  (property "Footprint" "Resistor_SMD:R_0603_1608Metric" (at 127 137.16 0) (hide yes) (show_name no) (do_not_autoplace no) (effects (font (size 1.27 1.27))))
  (property "Datasheet" "" (at 127 137.16 0) (hide yes) (show_name no) (do_not_autoplace no) (effects (font (size 1.27 1.27))))
  (property "Description" "Hall output pull-up (works with open-drain or push-pull Hall switches)" (at 127 137.16 0) (hide yes) (show_name no) (do_not_autoplace no) (effects (font (size 1.27 1.27))))
  (property "LCSC" "C2907042" (at 127 137.16 0) (hide yes) (show_name no) (do_not_autoplace no) (effects (font (size 1.27 1.27))))
  (pin "1")
  (pin "2"))
 (wire
  (pts (xy 127 133.35) (xy 127 129.54))
  (stroke (width 0) (type default)))
 (global_label "VCC-3V3-REG"
  (shape input)
  (at 127 129.54 90)
  (fields_autoplaced yes)
  (effects (font (size 1.27 1.27)) (justify left))
  (property "Intersheetrefs" "${INTERSHEET_REFS}" (at 127 129.54 90) (hide yes) (show_name no) (do_not_autoplace no) (effects (font (size 1.27 1.27)) (justify left))))
 (wire
  (pts (xy 127 140.97) (xy 127 144.78))
  (stroke (width 0) (type default)))
 (global_label "HALL-TOWER"
  (shape output)
  (at 127 144.78 270)
  (fields_autoplaced yes)
  (effects (font (size 1.27 1.27)) (justify right))
  (property "Intersheetrefs" "${INTERSHEET_REFS}" (at 127 144.78 270) (hide yes) (show_name no) (do_not_autoplace no) (effects (font (size 1.27 1.27)) (justify right))))
 (text "REAR DOCKING IR + HALL SENSORS"
  (exclude_from_sim no)
  (at 38.1 121.92 0)
  (effects (font (size 2.54 2.54)) (justify left bottom)))
 (text "REAR-IR1: rear docking IR board, 1 3.3 V, 2 IR_L (PC8, TIM3_CH3), 3 IR_R (PC9, TIM3_CH4), 4 GND.\nHALL-BIN1 / HALL-TOWER1: Hall boards, SH 3-pin (ZX-SH1.0-3PLT, so a Hall cable cannot go into a 4-pin socket):\n1 3.3 V, 2 OUT (PE4 / PE5, low = magnet near), 3 GND. All mounting pads to GND."
  (exclude_from_sim no)
  (at 38.1 190.5 0)
  (effects (font (size 1.27 1.27)) (justify left bottom)))
 (symbol
  (lib_id "oomwoo-kicad-altium-import:GND_POWER_GROUND")
  (at 48.26 146.05 0)
  (unit 1)
  (body_style 1)
  (exclude_from_sim no)
  (in_bom yes)
  (on_board yes)
  (in_pos_files yes)
  (dnp no)
  (property "Reference" "#PWR07810" (at 48.26 152.4 0) (hide yes) (show_name no) (do_not_autoplace no) (effects (font (size 1.27 1.27))))
  (property "Value" "GND" (at 48.26 152.4 0) (hide yes) (show_name no) (do_not_autoplace no) (effects (font (size 1.27 1.27))))
  (property "Footprint" "" (at 48.26 146.05 0) (hide yes) (show_name no) (do_not_autoplace no) (effects (font (size 1.27 1.27))))
  (property "Datasheet" "" (at 48.26 146.05 0) (hide yes) (show_name no) (do_not_autoplace no) (effects (font (size 1.27 1.27))))
  (property "Description" "" (at 48.26 146.05 0) (hide yes) (show_name no) (do_not_autoplace no) (effects (font (size 1.27 1.27))))
  (pin ""))
 (symbol
  (lib_id "oomwoo-kicad-altium-import:GND_POWER_GROUND")
  (at 48.26 128.27 180)
  (unit 1)
  (body_style 1)
  (exclude_from_sim no)
  (in_bom yes)
  (on_board yes)
  (in_pos_files yes)
  (dnp no)
  (property "Reference" "#PWR07811" (at 48.26 134.62 0) (hide yes) (show_name no) (do_not_autoplace no) (effects (font (size 1.27 1.27))))
  (property "Value" "GND" (at 48.26 134.62 0) (hide yes) (show_name no) (do_not_autoplace no) (effects (font (size 1.27 1.27))))
  (property "Footprint" "" (at 48.26 128.27 0) (hide yes) (show_name no) (do_not_autoplace no) (effects (font (size 1.27 1.27))))
  (property "Datasheet" "" (at 48.26 128.27 0) (hide yes) (show_name no) (do_not_autoplace no) (effects (font (size 1.27 1.27))))
  (property "Description" "" (at 48.26 128.27 0) (hide yes) (show_name no) (do_not_autoplace no) (effects (font (size 1.27 1.27))))
  (pin ""))
 (wire
  (pts (xy 54.61 166.37) (xy 54.61 168.91))
  (stroke (width 0) (type default)))
 (symbol
  (lib_id "JLCImport:ZX-SH1_0-3PLT")
  (at 50.8 163.83 0)
  (mirror y)
  (unit 1)
  (body_style 1)
  (exclude_from_sim no)
  (in_bom yes)
  (on_board yes)
  (in_pos_files yes)
  (dnp no)
  (property "Reference" "HALL-BIN1" (at 43.18 153.67 0) (show_name no) (do_not_autoplace no) (effects (font (size 1.27 1.27)) (justify left)))
  (property "Value" "ZX-SH1_0-3PLT" (at 43.18 176.53 0) (show_name no) (do_not_autoplace no) (effects (font (size 1.27 1.27)) (justify left)))
  (property "Footprint" "JLCImport:ZX-SH1_0-3PLT" (at 50.8 163.83 0) (hide yes) (show_name no) (do_not_autoplace no) (effects (font (size 1.27 1.27))))
  (property "Datasheet" "https://www.lcsc.com/datasheet/C7430452.pdf" (at 50.8 163.83 0) (hide yes) (show_name no) (do_not_autoplace no) (effects (font (size 1.27 1.27))))
  (property "Description" "JST SH compatible 1.0 mm 1x3P, SMD vertical, to a Hall sensor board" (at 50.8 163.83 0) (hide yes) (show_name no) (do_not_autoplace no) (effects (font (size 1.27 1.27))))
  (property "LCSC" "C7430452" (at 50.8 163.83 0) (hide yes) (show_name no) (do_not_autoplace no) (effects (font (size 1.27 1.27))))
  (property "Manufacturer" "Megastar" (at 50.8 163.83 0) (hide yes) (show_name no) (do_not_autoplace no) (effects (font (size 1.27 1.27))))
  (property "Manufacturer Part" "ZX-SH1.0-3PLT" (at 50.8 163.83 0) (hide yes) (show_name no) (do_not_autoplace no) (effects (font (size 1.27 1.27))))
  (pin "1")
  (pin "2")
  (pin "3")
  (pin "4")
  (pin "5"))
 (symbol
  (lib_id "oomwoo-kicad-altium-import:GND_POWER_GROUND")
  (at 46.99 171.45 0)
  (unit 1)
  (body_style 1)
  (exclude_from_sim no)
  (in_bom yes)
  (on_board yes)
  (in_pos_files yes)
  (dnp no)
  (property "Reference" "#PWR07812" (at 46.99 177.8 0) (hide yes) (show_name no) (do_not_autoplace no) (effects (font (size 1.27 1.27))))
  (property "Value" "GND" (at 46.99 177.8 0) (hide yes) (show_name no) (do_not_autoplace no) (effects (font (size 1.27 1.27))))
  (property "Footprint" "" (at 46.99 171.45 0) (hide yes) (show_name no) (do_not_autoplace no) (effects (font (size 1.27 1.27))))
  (property "Datasheet" "" (at 46.99 171.45 0) (hide yes) (show_name no) (do_not_autoplace no) (effects (font (size 1.27 1.27))))
  (property "Description" "" (at 46.99 171.45 0) (hide yes) (show_name no) (do_not_autoplace no) (effects (font (size 1.27 1.27))))
  (pin ""))
 (symbol
  (lib_id "oomwoo-kicad-altium-import:GND_POWER_GROUND")
  (at 46.99 156.21 180)
  (unit 1)
  (body_style 1)
  (exclude_from_sim no)
  (in_bom yes)
  (on_board yes)
  (in_pos_files yes)
  (dnp no)
  (property "Reference" "#PWR07813" (at 46.99 162.56 0) (hide yes) (show_name no) (do_not_autoplace no) (effects (font (size 1.27 1.27))))
  (property "Value" "GND" (at 46.99 162.56 0) (hide yes) (show_name no) (do_not_autoplace no) (effects (font (size 1.27 1.27))))
  (property "Footprint" "" (at 46.99 156.21 0) (hide yes) (show_name no) (do_not_autoplace no) (effects (font (size 1.27 1.27))))
  (property "Datasheet" "" (at 46.99 156.21 0) (hide yes) (show_name no) (do_not_autoplace no) (effects (font (size 1.27 1.27))))
  (property "Description" "" (at 46.99 156.21 0) (hide yes) (show_name no) (do_not_autoplace no) (effects (font (size 1.27 1.27))))
  (pin ""))
 (wire
  (pts (xy 113.03 166.37) (xy 113.03 168.91))
  (stroke (width 0) (type default)))
 (symbol
  (lib_id "JLCImport:ZX-SH1_0-3PLT")
  (at 109.22 163.83 0)
  (mirror y)
  (unit 1)
  (body_style 1)
  (exclude_from_sim no)
  (in_bom yes)
  (on_board yes)
  (in_pos_files yes)
  (dnp no)
  (property "Reference" "HALL-TOWER1" (at 101.6 153.67 0) (show_name no) (do_not_autoplace no) (effects (font (size 1.27 1.27)) (justify left)))
  (property "Value" "ZX-SH1_0-3PLT" (at 101.6 176.53 0) (show_name no) (do_not_autoplace no) (effects (font (size 1.27 1.27)) (justify left)))
  (property "Footprint" "JLCImport:ZX-SH1_0-3PLT" (at 109.22 163.83 0) (hide yes) (show_name no) (do_not_autoplace no) (effects (font (size 1.27 1.27))))
  (property "Datasheet" "https://www.lcsc.com/datasheet/C7430452.pdf" (at 109.22 163.83 0) (hide yes) (show_name no) (do_not_autoplace no) (effects (font (size 1.27 1.27))))
  (property "Description" "JST SH compatible 1.0 mm 1x3P, SMD vertical, to a Hall sensor board" (at 109.22 163.83 0) (hide yes) (show_name no) (do_not_autoplace no) (effects (font (size 1.27 1.27))))
  (property "LCSC" "C7430452" (at 109.22 163.83 0) (hide yes) (show_name no) (do_not_autoplace no) (effects (font (size 1.27 1.27))))
  (property "Manufacturer" "Megastar" (at 109.22 163.83 0) (hide yes) (show_name no) (do_not_autoplace no) (effects (font (size 1.27 1.27))))
  (property "Manufacturer Part" "ZX-SH1.0-3PLT" (at 109.22 163.83 0) (hide yes) (show_name no) (do_not_autoplace no) (effects (font (size 1.27 1.27))))
  (pin "1")
  (pin "2")
  (pin "3")
  (pin "4")
  (pin "5"))
 (symbol
  (lib_id "oomwoo-kicad-altium-import:GND_POWER_GROUND")
  (at 105.41 171.45 0)
  (unit 1)
  (body_style 1)
  (exclude_from_sim no)
  (in_bom yes)
  (on_board yes)
  (in_pos_files yes)
  (dnp no)
  (property "Reference" "#PWR07814" (at 105.41 177.8 0) (hide yes) (show_name no) (do_not_autoplace no) (effects (font (size 1.27 1.27))))
  (property "Value" "GND" (at 105.41 177.8 0) (hide yes) (show_name no) (do_not_autoplace no) (effects (font (size 1.27 1.27))))
  (property "Footprint" "" (at 105.41 171.45 0) (hide yes) (show_name no) (do_not_autoplace no) (effects (font (size 1.27 1.27))))
  (property "Datasheet" "" (at 105.41 171.45 0) (hide yes) (show_name no) (do_not_autoplace no) (effects (font (size 1.27 1.27))))
  (property "Description" "" (at 105.41 171.45 0) (hide yes) (show_name no) (do_not_autoplace no) (effects (font (size 1.27 1.27))))
  (pin ""))
 (symbol
  (lib_id "oomwoo-kicad-altium-import:GND_POWER_GROUND")
  (at 105.41 156.21 180)
  (unit 1)
  (body_style 1)
  (exclude_from_sim no)
  (in_bom yes)
  (on_board yes)
  (in_pos_files yes)
  (dnp no)
  (property "Reference" "#PWR07815" (at 105.41 162.56 0) (hide yes) (show_name no) (do_not_autoplace no) (effects (font (size 1.27 1.27))))
  (property "Value" "GND" (at 105.41 162.56 0) (hide yes) (show_name no) (do_not_autoplace no) (effects (font (size 1.27 1.27))))
  (property "Footprint" "" (at 105.41 156.21 0) (hide yes) (show_name no) (do_not_autoplace no) (effects (font (size 1.27 1.27))))
  (property "Datasheet" "" (at 105.41 156.21 0) (hide yes) (show_name no) (do_not_autoplace no) (effects (font (size 1.27 1.27))))
  (property "Description" "" (at 105.41 156.21 0) (hide yes) (show_name no) (do_not_autoplace no) (effects (font (size 1.27 1.27))))
  (pin "")))
